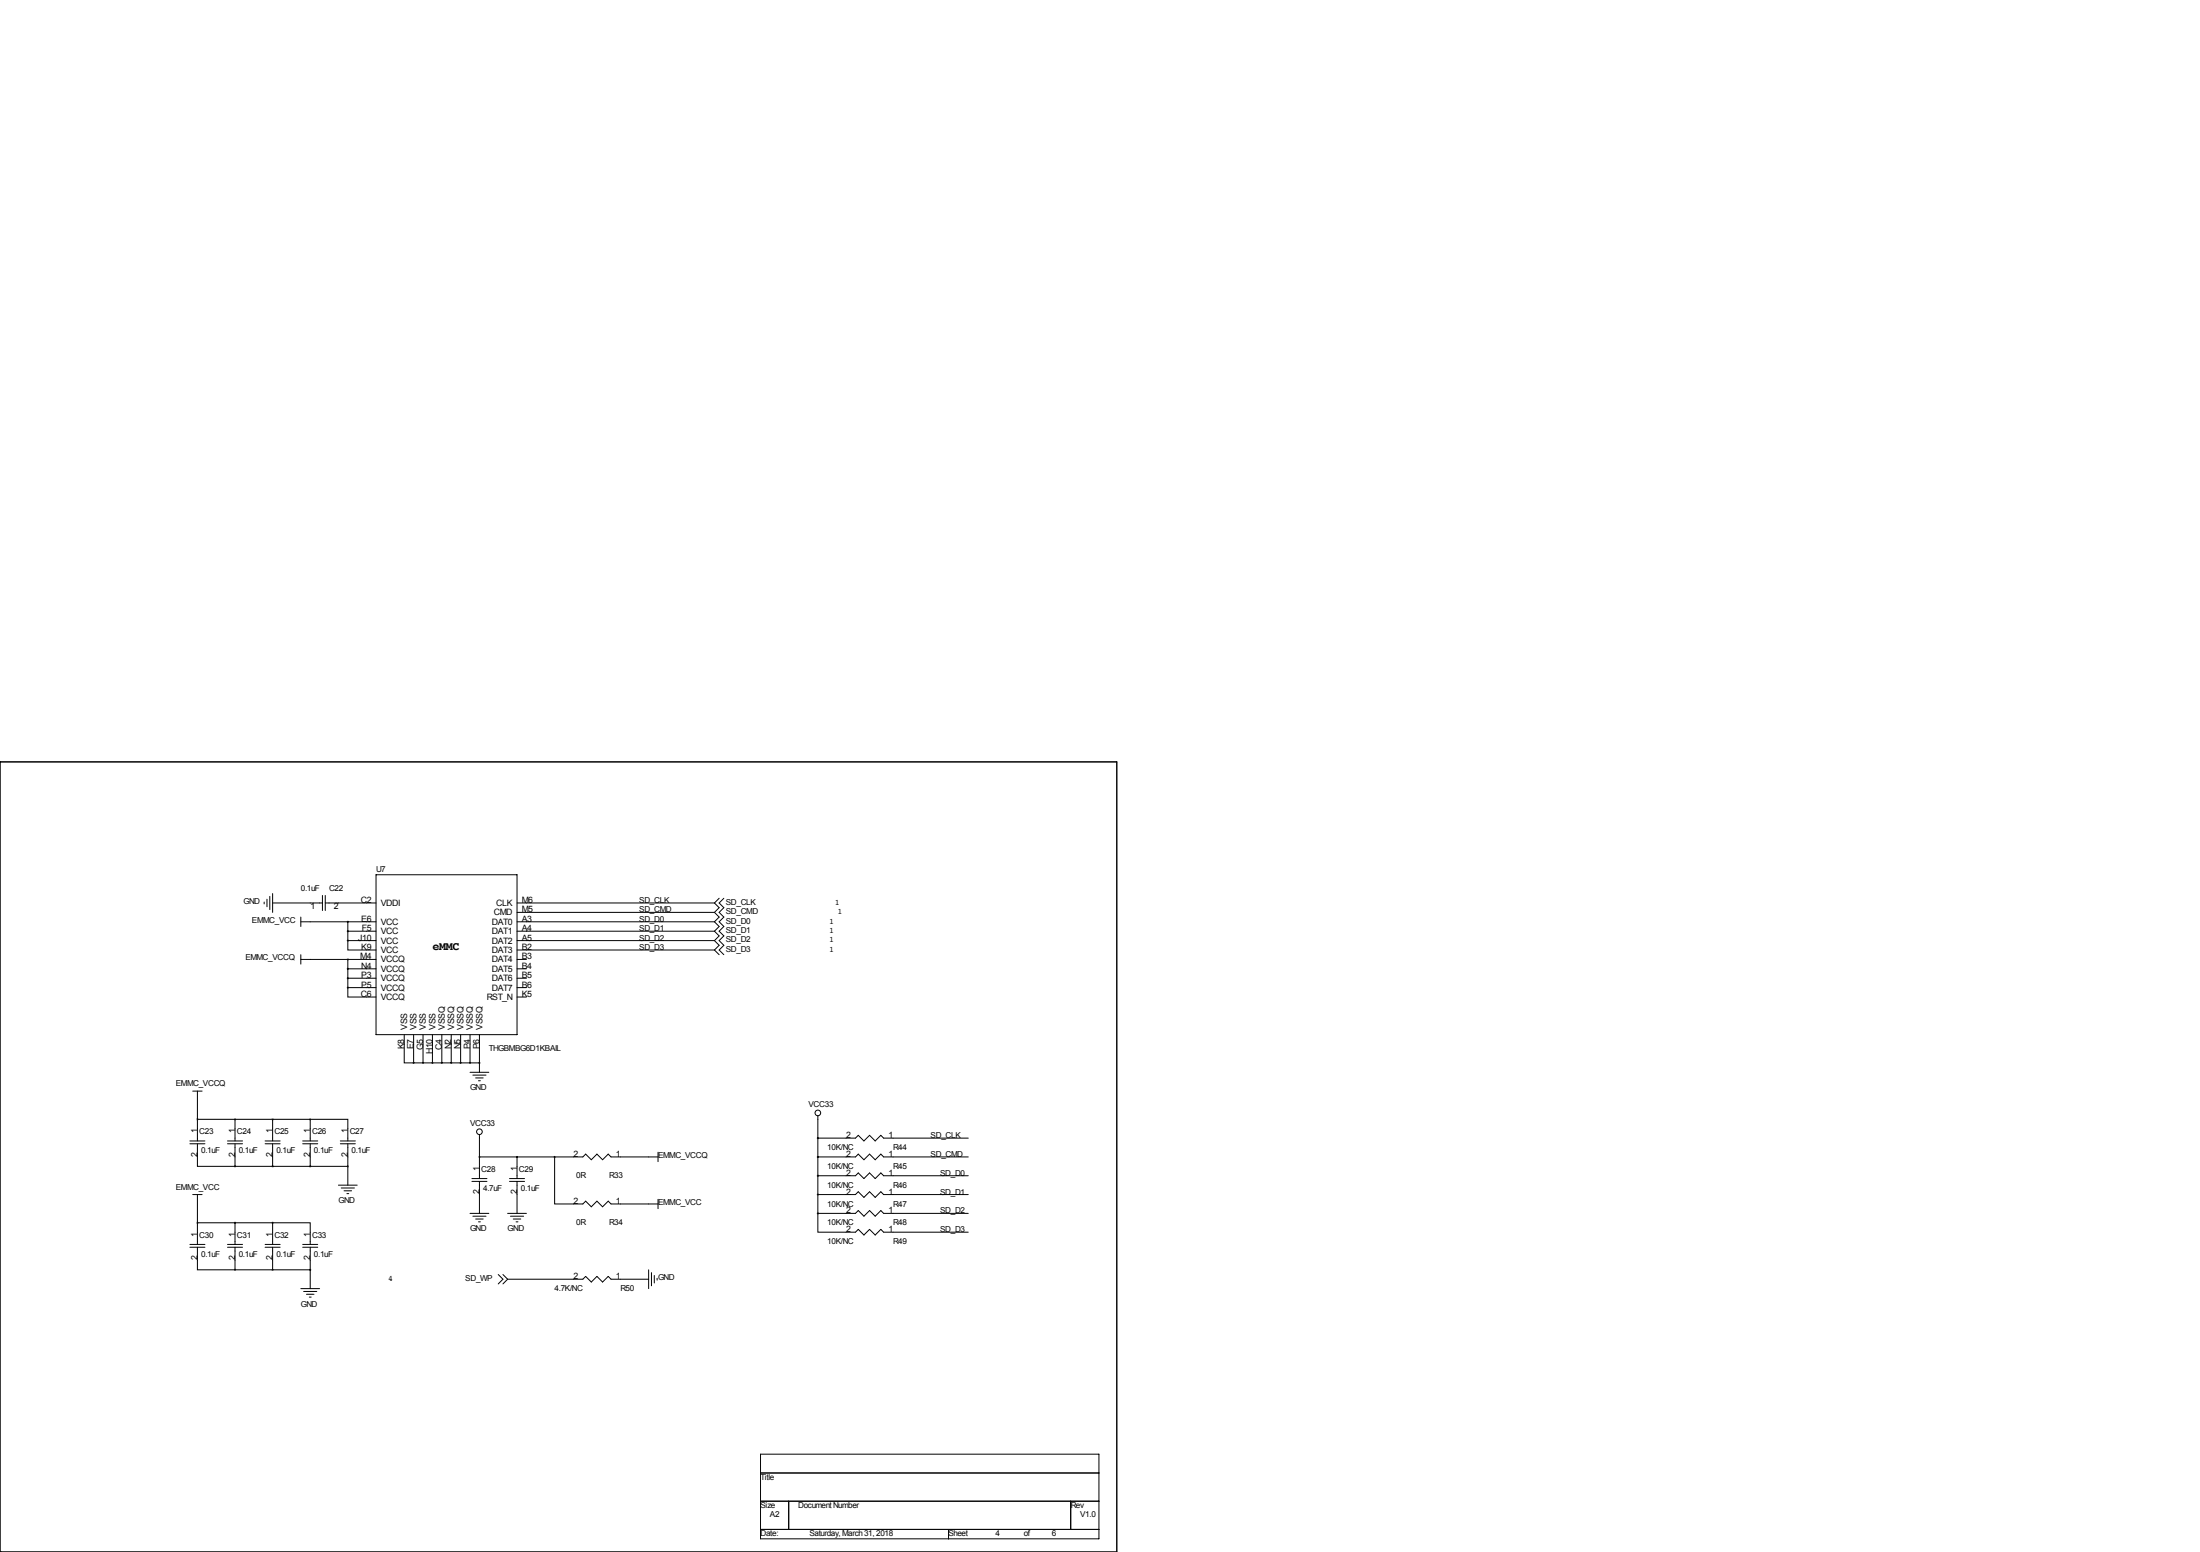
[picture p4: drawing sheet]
<svg xmlns="http://www.w3.org/2000/svg" width="594mm" height="419mm" viewBox="0 0 594 419" stroke-linecap="round" stroke-linejoin="round" font-family="sans-serif">
<g fill="none" stroke="#000" stroke-width=".27">
<path d="M0 205.7h301.8v213.4h-301.8zM101.6 236.2h38.1v43.2h-38.1zM71.4 243.6v.5M72.1 242.8v2.1M72.9 242.1v3.5M73.7 241.3v5.1M73.7 243.8h13.4M81.3 248.9h20.3M81.3 259.1h20.3M81.3 247.6v2.6M81.3 257.8v2.6M87.1 241.8v4.1"/>
<path d="M87.9 243.8h13.7M87.9 241.8v4.1M94 254v2.5h7.6M94 248.9v5.1M94 259.1v7.6M94 251.5h7.6M94 254h7.6M139.7 248.9h53.3M139.7 251.5h53.3M139.7 254h53.3M139.7 256.5h53.3M139.7 259.1h2.5"/>
<path d="M139.7 246.4h53.3M139.7 243.8h53.3M193 254l1.3 1.3-1.3 1.2M193 256.5l1.3 1.3M193 248.9l1.3 1.3-1.3 1.3M193 251.5l1.3 1.2-1.3 1.3M193 246.4l1.3 1.2-1.3 1.3M193 243.8l1.3 1.3-1.3 1.3M194.3 242.6l-1.3 1.2M195.6 242.6l-1.3 1.2 1.3 1.3-1.3 1.3 1.3 1.2-1.3 1.3 1.3 1.3-1.3 1.3 1.3 1.2-1.3 1.3 1.3 1.3-1.3 1.2 1.3 1.3M94 266.7v2.5h7.6M94 261.6h7.6"/>
<path d="M94 264.2h7.6M94 266.7h7.6M109.2 279.4v7.6h2.6M111.8 279.4v7.6M114.3 279.4v7.6M116.8 279.4v7.6M119.4 279.4v7.6M121.9 279.4v7.6M124.5 279.4v7.6M127 279.4v7.6M129.5 279.4v10.2M139.7 261.6h2.5"/>
<path d="M139.7 264.2h2.5M139.7 266.7h2.5M139.7 269.2h2.5M52.1 294.6h2.5M53.3 294.6v13.5M111.8 287h17.7M127 289.6h5.1M127.8 290.3h3.5M128.5 291.1h2.1M129.3 291.8h.5M51.3 308.1h4.1M51.3 308.9h4.1"/>
<path d="M53.3 308.9v6.1h10.2M53.3 302.3h30.5M61.5 308.1h4M61.5 308.9h4M63.5 302.3v5.8M63.5 308.9v6.1M63.5 315h30.5M71.6 308.1h4.1M71.6 308.9h4.1M73.7 302.3v5.8M73.7 308.9v6.1M81.8 308.1h4.1"/>
<path d="M81.8 308.9h4.1M83.8 302.3h10.2v5.8M83.8 302.3v5.8M83.8 308.9v6.1M91.9 308.1h4.1M91.9 308.9h4.1M94 308.9v11.1M127.5 318.3h4.1M127.5 319h4.1M129.5 306.3v12M129.5 319v8.7M129.5 312.4h28l.7-.7 1.6 1.5 1.5-1.5 1.5 1.5 1.5-1.5 .8 .7h12.7"/>
<path d="M137.7 318.3h4M137.7 319h4M139.7 312.4v5.9M139.7 319v8.7M149.9 312.4v12.7h7.6l.7-.7 1.6 1.5 1.5-1.5 1.5 1.5 1.5-1.5 .8 .7h12.7M177.8 311.1v2.6M221 307.3h10.1l.8-.7 1.5 1.5 1.5-1.5 1.6 1.5 1.5-1.5 .8 .7h22.8M221 312.4h10.1l.8-.7 1.5 1.5 1.5-1.5 1.6 1.5 1.5-1.5 .8 .7h22.8M221 317.5h10.1l.8-.8 1.5 1.6 1.5-1.6 1.6 1.6 1.5-1.6 .8 .8h22.8M221 301.2v26.5M51.3 336h4.1M51.3 336.8h4.1"/>
<path d="M52.1 322.6h2.5M53.3 336.8v6.1h10.2M53.3 322.6v13.4M53.3 330.2h20.4M61.5 336h4M61.5 336.8h4M63.5 330.2v5.8M63.5 336.8v6.1M71.6 336h4.1M71.6 336.8h4.1M73.7 330.2h10.1v5.8M73.7 330.2v5.8"/>
<path d="M73.7 336.8v6.1M81.8 336h4.1M81.8 336.8h4.1M83.8 336.8v11.2M91.4 320h5.1M92.2 320.8h3.6M93 321.6h2M93.7 322.3h.5M127 327.7h5.1M127.8 328.4h3.5M128.5 329.2h2.1M129.3 329.9h.5"/>
<path d="M137.2 327.7h5M137.9 328.4h3.6M138.7 329.2h2M139.4 329.9h.6M177.8 323.8v2.6M221 327.7v5h10.1l.8-.7 1.5 1.5 1.5-1.5 1.6 1.5 1.5-1.5 .8 .7h22.8M221 322.6h10.1l.8-.8 1.5 1.5 1.5-1.5 1.6 1.5 1.5-1.5 .8 .8h22.8M221 327.7h10.1l.8-.8 1.5 1.5 1.5-1.5 1.6 1.5 1.5-1.5 .8 .8h22.8M63.5 342.9h20.3M81.3 348h5.1M82 348.7h3.6M82.8 349.5h2"/>
<path d="M83.6 350.3h.5M134.6 344.2l1.3 1.2-1.3 1.3M135.9 344.2l1.3 1.2M137.2 345.4h20.3l.7-.7 1.6 1.5 1.5-1.5 1.5 1.5 1.5-1.5 .8 .7h10.2M137.2 345.4l-1.3 1.3M175.3 342.9v5.1M176 343.7v3.5M176.8 344.4v2.1M177.5 345.2v.5M205.5 392.7h91.4v22.8h-91.4zM205.5 397.8h91.4M0 419.1h.1"/>
<path d="M205.5 405.4h91.4M205.5 413h91.4M213.1 405.4v7.6M256.3 413v2.5M289.3 405.4v7.6"/>
<circle cx="129.5" cy="305.6" r=".76"/>
<circle cx="221" cy="300.5" r=".76"/>
</g>
<path d="M129.5 312.4a.05 .05 0 0 0 .1 0 .05 .05 0 0 0-.1 0zM149.8 312.4a.05 .05 0 0 0 .1 0 .05 .05 0 0 0-.1 0zM73.6 330.2a.05 .05 0 0 0 .1 0 .05 .05 0 0 0-.1 0zM53.3 330.2a.05 .05 0 0 0 .1 0 .05 .05 0 0 0-.1 0zM53.3 302.3a.05 .05 0 0 0 .1 0 .05 .05 0 0 0-.1 0zM73.6 302.3a.05 .05 0 0 0 .1 0 .05 .05 0 0 0-.1 0zM129.5 287a.05 .05 0 0 0 .1 0 .05 .05 0 0 0-.1 0zM124.4 287a.05 .05 0 0 0 .1 0 .05 .05 0 0 0-.1 0zM116.8 287a.05 .05 0 0 0 .1 0 .05 .05 0 0 0-.1 0zM111.7 287a.05 .05 0 0 0 .1 0 .05 .05 0 0 0-.1 0zM73.6 315a.05 .05 0 0 0 .1 0 .05 .05 0 0 0-.1 0zM73.6 342.9a.05 .05 0 0 0 .1 0 .05 .05 0 0 0-.1 0z" fill="#000" stroke="#000" stroke-width=".51"/>
<text font-size="3.2" x="116.8" y="256.5">eMMC</text>
<g font-size="2.4">
<text x="83.9" y="245.4">1</text>
<text x="90.2" y="245.4">2</text>
<text x="97.5" y="243.8">C2</text>
<text x="102.9" y="244.6">VDDI</text>
<text x="134.1" y="244.6">CLK</text>
<text x="141" y="243.8">M6</text>
<text x="97.6" y="248.9">E6</text>
<text x="97.7" y="251.5">F5</text>
<text x="102.9" y="249.7">VCC</text>
<text x="132.9" y="249.7">DAT0</text>
<text x="133.4" y="247.2">CMD</text>
<text x="141" y="248.9">A3</text>
<text x="141" y="251.5">A4</text>
<text x="141" y="246.4">M5</text>
<text x="96.8" y="254">J10</text>
<text x="97.6" y="256.5">K9</text>
<text x="102.9" y="252.3">VCC</text>
<text x="102.9" y="254.8">VCC</text>
<text x="102.9" y="257.3">VCC</text>
<text x="132.9" y="252.3">DAT1</text>
<text x="132.9" y="254.8">DAT2</text>
<text x="132.9" y="257.3">DAT3</text>
<text x="141" y="254">A5</text>
<text x="141" y="256.5">B2</text>
<text x="97.3" y="259.1">M4</text>
<text x="97.6" y="261.6">N4</text>
<text x="102.9" y="259.9">VCCQ</text>
<text x="102.9" y="262.4">VCCQ</text>
<text x="132.9" y="259.9">DAT4</text>
<text x="132.9" y="262.4">DAT5</text>
<text x="141" y="259.1">B3</text>
<text x="141" y="261.6">B4</text>
<text x="97.5" y="269.2">C6</text>
<text x="97.6" y="264.2">P3</text>
<text x="97.6" y="266.7">P5</text>
<text x="102.9" y="265">VCCQ</text>
<text x="102.9" y="267.5">VCCQ</text>
<text x="132.9" y="265">DAT6</text>
<text x="132.9" y="267.5">DAT7</text>
<text x="141" y="264.2">B5</text>
<text x="141" y="266.7">B6</text>
<text x="141" y="269.2">K5</text>
<text x="102.9" y="270">VCCQ</text>
<text x="131.5" y="270">RST_N</text>
<text x="110" y="278.1" transform="rotate(-90 110 278.1)">VSS</text>
<text x="112.6" y="278.1" transform="rotate(-90 112.6 278.1)">VSS</text>
<text x="115.1" y="278.1" transform="rotate(-90 115.1 278.1)">VSS</text>
<text x="117.6" y="278.1" transform="rotate(-90 117.6 278.1)">VSS</text>
<text x="120.2" y="278.1" transform="rotate(-90 120.2 278.1)">VSSQ</text>
<text x="122.7" y="278.1" transform="rotate(-90 122.7 278.1)">VSSQ</text>
<text x="125.3" y="278.1" transform="rotate(-90 125.3 278.1)">VSSQ</text>
<text x="127.8" y="278.1" transform="rotate(-90 127.8 278.1)">VSSQ</text>
<text x="130.3" y="278.1" transform="rotate(-90 130.3 278.1)">VSSQ</text>
<text x="109.2" y="283.4" transform="rotate(-90 109.2 283.4)">K8</text>
<text x="111.8" y="283.4" transform="rotate(-90 111.8 283.4)">E7</text>
<text x="114.3" y="283.5" transform="rotate(-90 114.3 283.5)">G5</text>
<text x="116.8" y="284.6" transform="rotate(-90 116.8 284.6)">H10</text>
<text x="119.4" y="283.5" transform="rotate(-90 119.4 283.5)">C4</text>
<text x="121.9" y="283.4" transform="rotate(-90 121.9 283.4)">N2</text>
<text x="124.5" y="283.4" transform="rotate(-90 124.5 283.4)">N5</text>
<text x="127" y="283.4" transform="rotate(-90 127 283.4)">P4</text>
<text x="129.5" y="283.4" transform="rotate(-90 129.5 283.4)">P6</text>
<text x="53.3" y="306.1" transform="rotate(-90 53.3 306.1)">1</text>
<text x="63.5" y="306.1" transform="rotate(-90 63.5 306.1)">1</text>
<text x="73.7" y="306.1" transform="rotate(-90 73.7 306.1)">1</text>
<text x="83.8" y="306.1" transform="rotate(-90 83.8 306.1)">1</text>
<text x="94" y="306.1" transform="rotate(-90 94 306.1)">1</text>
<text x="228.6" y="307.3">2</text>
<text x="240" y="307.3">1</text>
<text x="53.3" y="312.4" transform="rotate(-90 53.3 312.4)">2</text>
<text x="63.5" y="312.4" transform="rotate(-90 63.5 312.4)">2</text>
<text x="73.7" y="312.4" transform="rotate(-90 73.7 312.4)">2</text>
<text x="83.8" y="312.4" transform="rotate(-90 83.8 312.4)">2</text>
<text x="94" y="312.4" transform="rotate(-90 94 312.4)">2</text>
<text x="129.5" y="316.2" transform="rotate(-90 129.5 316.2)">1</text>
<text x="139.7" y="316.2" transform="rotate(-90 139.7 316.2)">1</text>
<text x="155" y="312.4">2</text>
<text x="166.4" y="312.4">1</text>
<text x="228.6" y="312.4">2</text>
<text x="228.6" y="317.5">2</text>
<text x="240" y="312.4">1</text>
<text x="240" y="317.5">1</text>
<text x="129.5" y="322.5" transform="rotate(-90 129.5 322.5)">2</text>
<text x="139.7" y="322.5" transform="rotate(-90 139.7 322.5)">2</text>
<text x="228.6" y="322.6">2</text>
<text x="240" y="322.6">1</text>
<text x="155" y="325.1">2</text>
<text x="166.4" y="325.1">1</text>
<text x="228.6" y="327.7">2</text>
<text x="240" y="327.7">1</text>
<text x="53.3" y="334" transform="rotate(-90 53.3 334)">1</text>
<text x="63.5" y="334" transform="rotate(-90 63.5 334)">1</text>
<text x="73.7" y="334" transform="rotate(-90 73.7 334)">1</text>
<text x="83.8" y="334" transform="rotate(-90 83.8 334)">1</text>
<text x="228.6" y="332.7">2</text>
<text x="240" y="332.7">1</text>
<text x="53.3" y="340.3" transform="rotate(-90 53.3 340.3)">2</text>
<text x="63.5" y="340.3" transform="rotate(-90 63.5 340.3)">2</text>
<text x="73.7" y="340.3" transform="rotate(-90 73.7 340.3)">2</text>
<text x="83.8" y="340.3" transform="rotate(-90 83.8 340.3)">2</text>
<text x="155" y="345.4">2</text>
<text x="166.4" y="345.4">1</text>
</g>
<g font-size="2.2">
<text x="101.6" y="235.5">U7</text>
<text x="65.8" y="244.1">GND</text>
<text x="81.3" y="240.5">0.1uF</text>
<text x="88.9" y="240.5">C22</text>
<text x="172.7" y="243.8">SD_CLK</text>
<text x="196.1" y="244.3">SD_CLK</text>
<text x="225.6" y="244.3">1</text>
<text x="68.1" y="249.2">EMMC_VCC</text>
<text x="172.7" y="246.4">SD_CMD</text>
<text x="172.7" y="251.5">SD_D1</text>
<text x="172.7" y="248.9">SD_D0</text>
<text x="196.1" y="252">SD_D1</text>
<text x="196.1" y="249.4">SD_D0</text>
<text x="196.1" y="246.9">SD_CMD</text>
<text x="224" y="252">1</text>
<text x="224" y="249.4">1</text>
<text x="226.3" y="246.9">1</text>
<text x="172.7" y="256.5">SD_D3</text>
<text x="172.7" y="254">SD_D2</text>
<text x="196.1" y="257">SD_D3</text>
<text x="196.1" y="254.5">SD_D2</text>
<text x="224" y="257">1</text>
<text x="224" y="254.5">1</text>
<text x="66.3" y="259.3">EMMC_VCCQ</text>
<text x="132.1" y="283.7">THGBMBG6D1KBAIL</text>
<text x="47.5" y="293.4">EMMC_VCCQ</text>
<text x="127" y="294.4">GND</text>
<text x="218.4" y="299">VCC33</text>
<text x="127" y="304">VCC33</text>
<text x="53.8" y="306.3">C23</text>
<text x="54.4" y="311.4">0.1uF</text>
<text x="64" y="306.3">C24</text>
<text x="64.5" y="311.4">0.1uF</text>
<text x="74.2" y="306.3">C25</text>
<text x="74.7" y="311.4">0.1uF</text>
<text x="84.3" y="306.3">C26</text>
<text x="84.8" y="311.4">0.1uF</text>
<text x="94.5" y="306.3">C27</text>
<text x="95" y="311.4">0.1uF</text>
<text x="223.5" y="310.6">10K/NC</text>
<text x="241.3" y="310.6">R44</text>
<text x="251.5" y="307.3">SD_CLK</text>
<text x="130" y="316.5">C28</text>
<text x="140.2" y="316.5">C29</text>
<text x="177.8" y="312.7">EMMC_VCCQ</text>
<text x="223.5" y="315.7">10K/NC</text>
<text x="241.3" y="315.7">R45</text>
<text x="251.5" y="312.4">SD_CMD</text>
<text x="254" y="317.5">SD_D0</text>
<text x="47.5" y="321.3">EMMC_VCC</text>
<text x="130.6" y="321.6">4.7uF</text>
<text x="140.7" y="321.6">0.1uF</text>
<text x="155.7" y="318.2">0R</text>
<text x="164.6" y="318.2">R33</text>
<text x="223.5" y="320.7">10K/NC</text>
<text x="241.3" y="320.7">R46</text>
<text x="254" y="322.6">SD_D1</text>
<text x="91.4" y="324.9">GND</text>
<text x="177.8" y="325.4">EMMC_VCC</text>
<text x="223.5" y="325.8">10K/NC</text>
<text x="241.3" y="325.8">R47</text>
<text x="254" y="327.7">SD_D2</text>
<text x="53.8" y="334.3">C30</text>
<text x="64" y="334.3">C31</text>
<text x="74.2" y="334.3">C32</text>
<text x="84.3" y="334.3">C33</text>
<text x="127" y="332.5">GND</text>
<text x="137.2" y="332.5">GND</text>
<text x="155.7" y="330.9">0R</text>
<text x="164.6" y="330.9">R34</text>
<text x="223.5" y="330.9">10K/NC</text>
<text x="223.5" y="336">10K/NC</text>
<text x="241.3" y="330.9">R48</text>
<text x="241.3" y="336">R49</text>
<text x="254" y="332.7">SD_D3</text>
<text x="54.4" y="339.3">0.1uF</text>
<text x="64.5" y="339.3">0.1uF</text>
<text x="74.7" y="339.3">0.1uF</text>
<text x="84.8" y="339.3">0.1uF</text>
<text x="104.9" y="345.9">4</text>
<text x="125.7" y="345.9">SD_WP</text>
<text x="177.8" y="345.7">GND</text>
<text x="81.3" y="352.8">GND</text>
<text x="149.9" y="348.7">4.7K/NC</text>
<text x="167.6" y="348.7">R50</text>
<text x="205.5" y="399.5">Title</text>
<text x="205.5" y="407.2">Size</text>
<text x="215.6" y="407.2">Document Number</text>
<text x="289.3" y="407.2">Rev</text>
<text x="208" y="409.7">A2</text>
<text x="291.8" y="409.7">V1.0</text>
<text x="205.5" y="414.8">Date:</text>
<text x="218.7" y="414.8">Saturday, March 31, 2018</text>
<text x="256.3" y="414.8">Sheet</text>
<text x="269" y="414.8">4</text>
<text x="276.6" y="414.8">of</text>
<text x="284.2" y="414.8">6</text>
</g>
</svg>
